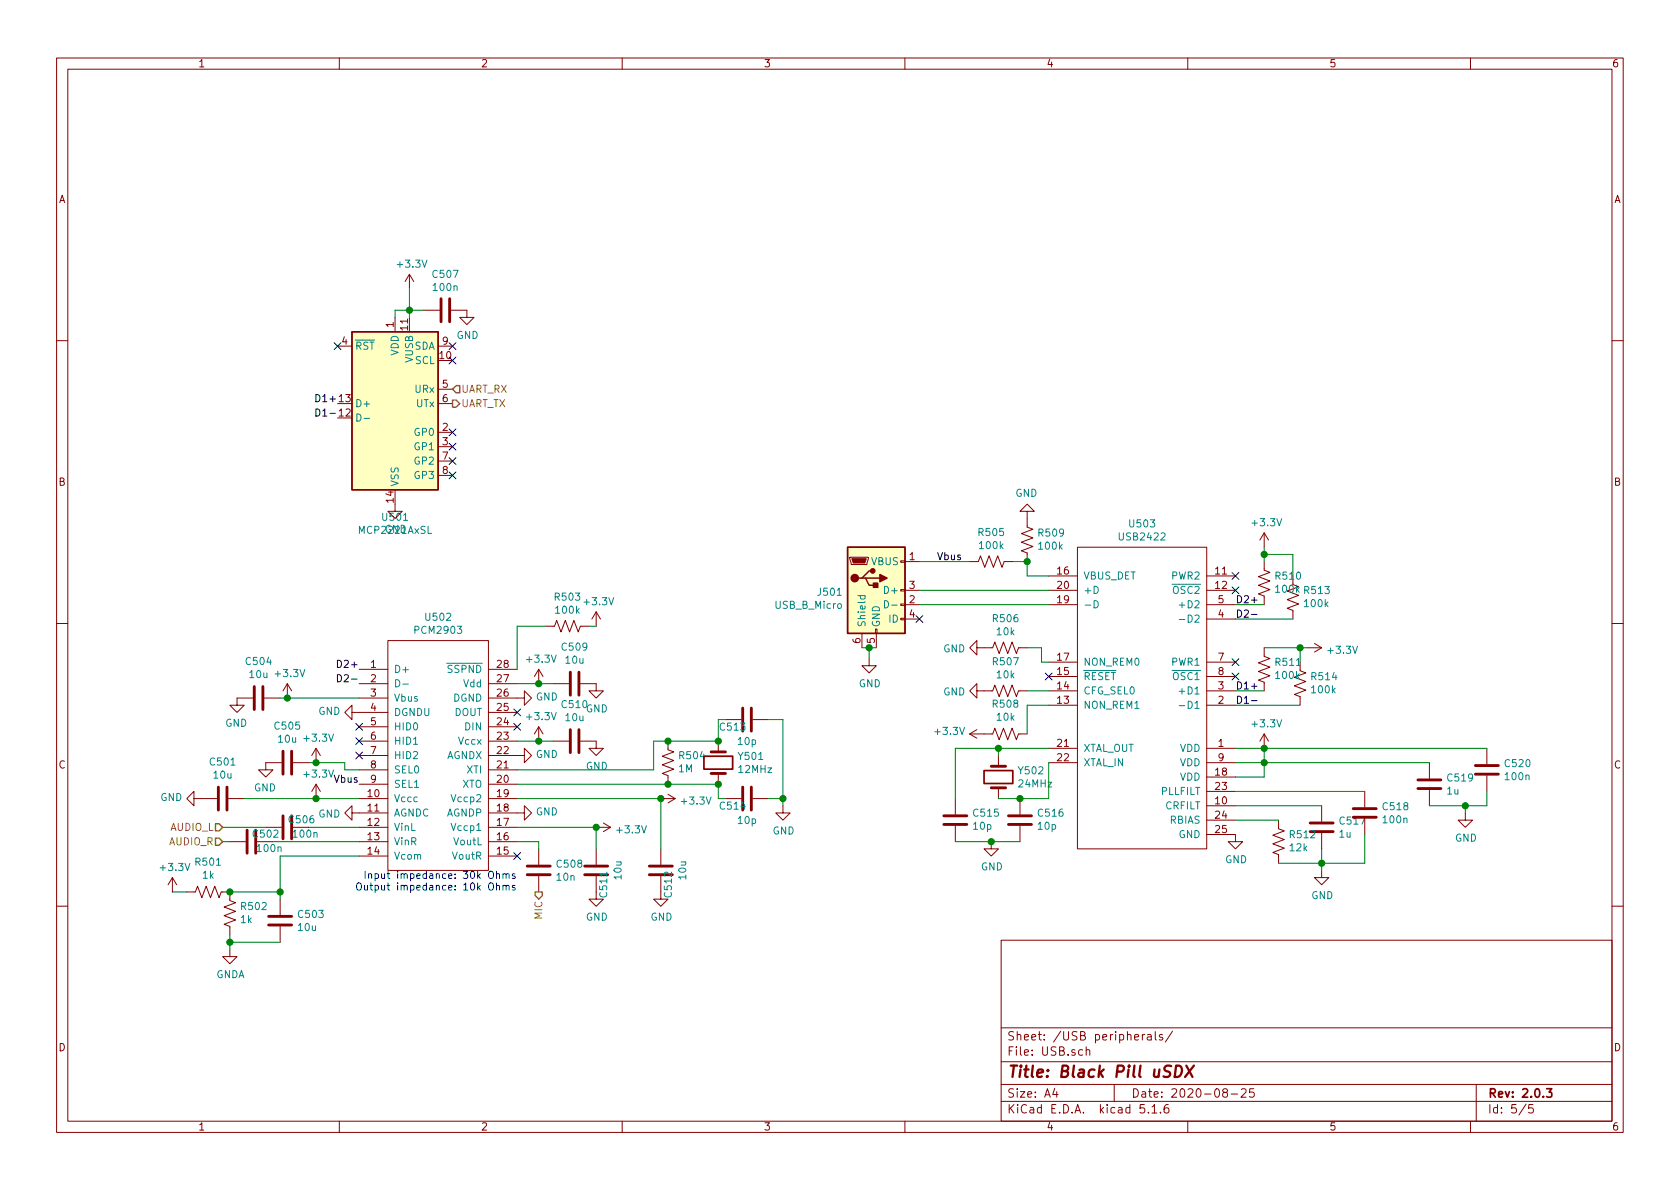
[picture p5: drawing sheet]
EESchema Schematic File Version 4
EELAYER 30 0
EELAYER END
$Descr A4 11693 8268
encoding utf-8
Sheet 5 5
Title "Black Pill uSDX"
Date "2020-08-25"
Rev "2.0.3"
Comp ""
Comment1 ""
Comment2 ""
Comment3 ""
Comment4 ""
$EndDescr
Text HLabel 3150 2700 2    50   Input ~ 0
UART_RX
Text HLabel 3150 2800 2    50   Output ~ 0
UART_TX
Text HLabel 1550 5750 0    50   Input ~ 0
AUDIO_L
Text HLabel 1550 5850 0    50   Input ~ 0
AUDIO_R
Text HLabel 3750 6200 3    50   Output ~ 0
MIC
$Comp
L Device:C C519
U 1 1
P 9950 5450
F 0 "C519" H 10065 5496 50  0000 L CNN
F 1 "1u" H 10065 5405 50  0000 L CNN
F 2 "Capacitors_SMD:C_0805" H 9988 5300 50  0001 C CNN
F 3 "~" H 9950 5450 50  0001 C CNN
	1    9950 5450
	1    0    0    -1  
$EndComp
$Comp
L Device:C C520
U 1 1
P 10350 5350
F 0 "C520" H 10465 5396 50  0000 L CNN
F 1 "100n" H 10465 5305 50  0000 L CNN
F 2 "Capacitors_SMD:C_0805" H 10388 5200 50  0001 C CNN
F 3 "~" H 10350 5350 50  0001 C CNN
	1    10350 5350
	1    0    0    -1  
$EndComp
$Comp
L power:GND #PWR0538
U 1 1
P 10200 5650
F 0 "#PWR0538" H 10200 5400 50  0001 C CNN
F 1 "GND" H 10205 5477 50  0000 C CNN
F 2 "" H 10200 5650 50  0001 C CNN
F 3 "" H 10200 5650 50  0001 C CNN
	1    10200 5650
	1    0    0    -1  
$EndComp
Wire Wire Line
	9950 5600 10200 5600
Wire Wire Line
	10350 5600 10350 5500
Wire Wire Line
	10200 5650 10200 5600
Connection ~ 10200 5600
Wire Wire Line
	10200 5600 10350 5600
$Comp
L power:GND #PWR0527
U 1 1
P 6050 4575
F 0 "#PWR0527" H 6050 4325 50  0001 C CNN
F 1 "GND" H 6055 4402 50  0000 C CNN
F 2 "" H 6050 4575 50  0001 C CNN
F 3 "" H 6050 4575 50  0001 C CNN
	1    6050 4575
	1    0    0    -1  
$EndComp
$Comp
L uSDX:USB2422 U503
U 1 1
P 8000 3800
F 0 "U503" H 7950 3965 50  0000 C CNN
F 1 "USB2422" H 7950 3874 50  0000 C CNN
F 2 "Housings_DFN_QFN:QFN-24-1EP_4x4mm_Pitch0.5mm" H 8000 3800 50  0001 C CNN
F 3 "" H 8000 3800 50  0001 C CNN
	1    8000 3800
	1    0    0    -1  
$EndComp
$Comp
L Device:R_US R508
U 1 1
P 7000 5100
F 0 "R508" V 7205 5100 50  0000 C CNN
F 1 "10k" V 7114 5100 50  0000 C CNN
F 2 "Resistors_SMD:R_0805" V 7040 5090 50  0001 C CNN
F 3 "~" H 7000 5100 50  0001 C CNN
	1    7000 5100
	0    -1   -1   0   
$EndComp
$Comp
L Device:R_US R506
U 1 1
P 7000 4500
F 0 "R506" V 6795 4500 50  0000 C CNN
F 1 "10k" V 6886 4500 50  0000 C CNN
F 2 "Resistors_SMD:R_0805" V 7040 4490 50  0001 C CNN
F 3 "~" H 7000 4500 50  0001 C CNN
	1    7000 4500
	0    1    1    0   
$EndComp
$Comp
L Device:R_US R507
U 1 1
P 7000 4800
F 0 "R507" V 6795 4800 50  0000 C CNN
F 1 "10k" V 6886 4800 50  0000 C CNN
F 2 "Resistors_SMD:R_0805" V 7040 4790 50  0001 C CNN
F 3 "~" H 7000 4800 50  0001 C CNN
	1    7000 4800
	0    1    1    0   
$EndComp
Wire Wire Line
	7150 4500 7250 4500
Wire Wire Line
	7250 4500 7250 4600
Wire Wire Line
	7250 4600 7300 4600
Wire Wire Line
	7300 4800 7150 4800
Wire Wire Line
	7150 5100 7150 4900
Wire Wire Line
	7150 4900 7300 4900
$Comp
L power:GND #PWR0529
U 1 1
P 6850 4800
F 0 "#PWR0529" H 6850 4550 50  0001 C CNN
F 1 "GND" V 6855 4672 50  0000 R CNN
F 2 "" H 6850 4800 50  0001 C CNN
F 3 "" H 6850 4800 50  0001 C CNN
	1    6850 4800
	0    1    1    0   
$EndComp
$Comp
L power:GND #PWR0528
U 1 1
P 6850 4500
F 0 "#PWR0528" H 6850 4250 50  0001 C CNN
F 1 "GND" V 6855 4372 50  0000 R CNN
F 2 "" H 6850 4500 50  0001 C CNN
F 3 "" H 6850 4500 50  0001 C CNN
	1    6850 4500
	0    1    1    0   
$EndComp
$Comp
L Device:R_US R505
U 1 1
P 6900 3900
F 0 "R505" V 6695 3900 50  0000 C CNN
F 1 "100k" V 6786 3900 50  0000 C CNN
F 2 "Resistors_SMD:R_0805" V 6940 3890 50  0001 C CNN
F 3 "~" H 6900 3900 50  0001 C CNN
	1    6900 3900
	0    1    1    0   
$EndComp
$Comp
L Device:R_US R509
U 1 1
P 7150 3750
F 0 "R509" H 7082 3704 50  0000 R CNN
F 1 "100k" H 7082 3795 50  0000 R CNN
F 2 "Resistors_SMD:R_0805" V 7190 3740 50  0001 C CNN
F 3 "~" H 7150 3750 50  0001 C CNN
	1    7150 3750
	-1   0    0    1   
$EndComp
Wire Wire Line
	7150 3900 7150 4000
Wire Wire Line
	7150 4000 7300 4000
Connection ~ 7150 3900
$Comp
L power:GND #PWR0532
U 1 1
P 7150 3600
F 0 "#PWR0532" H 7150 3350 50  0001 C CNN
F 1 "GND" H 7155 3427 50  0000 C CNN
F 2 "" H 7150 3600 50  0001 C CNN
F 3 "" H 7150 3600 50  0001 C CNN
	1    7150 3600
	-1   0    0    1   
$EndComp
$Comp
L Device:Crystal Y502
U 1 1
P 6950 5400
F 0 "Y502" V 6904 5531 50  0000 L CNN
F 1 "24MHz" V 6995 5531 50  0000 L CNN
F 2 "Crystals:Crystal_SMD_Abracon_ABM3-2pin_5.0x3.2mm" H 6950 5400 50  0001 C CNN
F 3 "~" H 6950 5400 50  0001 C CNN
	1    6950 5400
	0    1    1    0   
$EndComp
Wire Wire Line
	7300 5200 6950 5200
Wire Wire Line
	6950 5200 6950 5250
Wire Wire Line
	7300 5300 7300 5550
Wire Wire Line
	7300 5550 7100 5550
$Comp
L Device:C C516
U 1 1
P 7100 5700
F 0 "C516" H 6985 5654 50  0000 R CNN
F 1 "10p" H 6985 5745 50  0000 R CNN
F 2 "Capacitors_SMD:C_0805" H 7138 5550 50  0001 C CNN
F 3 "~" H 7100 5700 50  0001 C CNN
	1    7100 5700
	-1   0    0    1   
$EndComp
Connection ~ 7100 5550
Wire Wire Line
	7100 5550 6950 5550
$Comp
L Device:C C515
U 1 1
P 6650 5700
F 0 "C515" H 6535 5654 50  0000 R CNN
F 1 "10p" H 6535 5745 50  0000 R CNN
F 2 "Capacitors_SMD:C_0805" H 6688 5550 50  0001 C CNN
F 3 "~" H 6650 5700 50  0001 C CNN
	1    6650 5700
	-1   0    0    1   
$EndComp
Wire Wire Line
	6650 5550 6650 5200
Wire Wire Line
	6650 5200 6950 5200
Connection ~ 6950 5200
$Comp
L power:GND #PWR0531
U 1 1
P 6900 5850
F 0 "#PWR0531" H 6900 5600 50  0001 C CNN
F 1 "GND" H 6905 5677 50  0000 C CNN
F 2 "" H 6900 5850 50  0001 C CNN
F 3 "" H 6900 5850 50  0001 C CNN
	1    6900 5850
	1    0    0    -1  
$EndComp
Wire Wire Line
	6650 5850 6900 5850
Connection ~ 6900 5850
Wire Wire Line
	6900 5850 7100 5850
$Comp
L Device:R_US R510
U 1 1
P 8800 4050
F 0 "R510" H 8732 4004 50  0000 R CNN
F 1 "100k" H 8732 4095 50  0000 R CNN
F 2 "Resistors_SMD:R_0805" V 8840 4040 50  0001 C CNN
F 3 "~" H 8800 4050 50  0001 C CNN
	1    8800 4050
	-1   0    0    1   
$EndComp
$Comp
L power:GND #PWR0533
U 1 1
P 8600 5800
F 0 "#PWR0533" H 8600 5550 50  0001 C CNN
F 1 "GND" H 8605 5627 50  0000 C CNN
F 2 "" H 8600 5800 50  0001 C CNN
F 3 "" H 8600 5800 50  0001 C CNN
	1    8600 5800
	1    0    0    -1  
$EndComp
$Comp
L Device:C C517
U 1 1
P 9200 5750
F 0 "C517" H 9315 5796 50  0000 L CNN
F 1 "1u" H 9315 5705 50  0000 L CNN
F 2 "Capacitors_SMD:C_0805" H 9238 5600 50  0001 C CNN
F 3 "~" H 9200 5750 50  0001 C CNN
	1    9200 5750
	1    0    0    -1  
$EndComp
Wire Wire Line
	8600 5200 8800 5200
Wire Wire Line
	9950 5300 8800 5300
Wire Wire Line
	8800 5400 8600 5400
Wire Wire Line
	8800 5400 8800 5300
Connection ~ 8800 5300
Wire Wire Line
	8800 5300 8600 5300
Wire Wire Line
	8800 5300 8800 5200
Connection ~ 8800 5200
Wire Wire Line
	8800 5200 10350 5200
$Comp
L Device:R_US R512
U 1 1
P 8900 5850
F 0 "R512" H 8832 5804 50  0000 R CNN
F 1 "12k" H 8832 5895 50  0000 R CNN
F 2 "Resistors_SMD:R_0805" V 8940 5840 50  0001 C CNN
F 3 "~" H 8900 5850 50  0001 C CNN
	1    8900 5850
	-1   0    0    1   
$EndComp
Wire Wire Line
	8600 5600 9200 5600
Wire Wire Line
	8900 5700 8600 5700
$Comp
L power:GND #PWR0537
U 1 1
P 9200 6050
F 0 "#PWR0537" H 9200 5800 50  0001 C CNN
F 1 "GND" H 9205 5877 50  0000 C CNN
F 2 "" H 9200 6050 50  0001 C CNN
F 3 "" H 9200 6050 50  0001 C CNN
	1    9200 6050
	1    0    0    -1  
$EndComp
Wire Wire Line
	8900 6000 9200 6000
Wire Wire Line
	9200 6050 9200 6000
Connection ~ 9200 6000
Wire Wire Line
	9200 6000 9200 5900
$Comp
L Device:R_US R511
U 1 1
P 8800 4650
F 0 "R511" H 8732 4604 50  0000 R CNN
F 1 "100k" H 8732 4695 50  0000 R CNN
F 2 "Resistors_SMD:R_0805" V 8840 4640 50  0001 C CNN
F 3 "~" H 8800 4650 50  0001 C CNN
	1    8800 4650
	-1   0    0    1   
$EndComp
$Comp
L Device:R_US R514
U 1 1
P 9050 4750
F 0 "R514" H 8982 4704 50  0000 R CNN
F 1 "100k" H 8982 4795 50  0000 R CNN
F 2 "Resistors_SMD:R_0805" V 9090 4740 50  0001 C CNN
F 3 "~" H 9050 4750 50  0001 C CNN
	1    9050 4750
	-1   0    0    1   
$EndComp
Wire Wire Line
	8800 4500 9050 4500
Wire Wire Line
	9050 4600 9050 4500
Connection ~ 9050 4500
Wire Wire Line
	9050 4500 9100 4500
Wire Wire Line
	9050 4900 8600 4900
Wire Wire Line
	8800 4800 8600 4800
Wire Wire Line
	8600 4200 8800 4200
Wire Wire Line
	8800 3800 8800 3850
Wire Wire Line
	8800 3850 9000 3850
Wire Wire Line
	9000 3850 9000 4000
Connection ~ 8800 3850
Wire Wire Line
	8800 3850 8800 3900
Text Label 8600 4800 0    50   ~ 0
D1+
Text Label 8600 4900 0    50   ~ 0
D1-
Text Label 8600 4200 0    50   ~ 0
D2+
Text Label 8600 4300 0    50   ~ 0
D2-
Wire Wire Line
	9200 6000 9500 6000
Wire Wire Line
	9500 6000 9500 5800
Wire Wire Line
	8600 5500 9500 5500
$Comp
L Device:C C518
U 1 1
P 9500 5650
F 0 "C518" H 9615 5696 50  0000 L CNN
F 1 "100n" H 9615 5605 50  0000 L CNN
F 2 "Capacitors_SMD:C_0805" H 9538 5500 50  0001 C CNN
F 3 "~" H 9500 5650 50  0001 C CNN
	1    9500 5650
	1    0    0    -1  
$EndComp
$Comp
L Interface_USB:MCP2221AxSL U501
U 1 1
P 2750 2900
F 0 "U501" H 2750 2211 50  0000 C CNN
F 1 "MCP2221AxSL" H 2750 2120 50  0000 C CNN
F 2 "Housings_SOIC:SOIC-14_3.9x8.7mm_Pitch1.27mm" H 2750 3900 50  0001 C CNN
F 3 "http://ww1.microchip.com/downloads/en/DeviceDoc/20005565B.pdf" H 2750 3600 50  0001 C CNN
	1    2750 2900
	1    0    0    -1  
$EndComp
Text Label 2350 2800 2    50   ~ 0
D1+
Text Label 2350 2900 2    50   ~ 0
D1-
$Comp
L Device:C C507
U 1 1
P 3100 2150
F 0 "C507" V 2848 2150 50  0000 C CNN
F 1 "100n" V 2939 2150 50  0000 C CNN
F 2 "Capacitors_SMD:C_0805" H 3138 2000 50  0001 C CNN
F 3 "~" H 3100 2150 50  0001 C CNN
	1    3100 2150
	0    1    1    0   
$EndComp
$Comp
L power:GND #PWR0511
U 1 1
P 2750 3500
F 0 "#PWR0511" H 2750 3250 50  0001 C CNN
F 1 "GND" H 2755 3327 50  0000 C CNN
F 2 "" H 2750 3500 50  0001 C CNN
F 3 "" H 2750 3500 50  0001 C CNN
	1    2750 3500
	1    0    0    -1  
$EndComp
$Comp
L power:GND #PWR0513
U 1 1
P 3250 2150
F 0 "#PWR0513" H 3250 1900 50  0001 C CNN
F 1 "GND" H 3255 1977 50  0000 C CNN
F 2 "" H 3250 2150 50  0001 C CNN
F 3 "" H 3250 2150 50  0001 C CNN
	1    3250 2150
	1    0    0    -1  
$EndComp
Wire Wire Line
	2950 2150 2850 2150
Wire Wire Line
	2750 2150 2750 2200
Wire Wire Line
	2850 2200 2850 2150
Connection ~ 2850 2150
Wire Wire Line
	2850 2150 2750 2150
Wire Wire Line
	2850 2000 2850 2150
$Comp
L uSDX:PCM2903 U502
U 1 1
P 3000 4450
F 0 "U502" H 3050 4615 50  0000 C CNN
F 1 "PCM2903" H 3050 4524 50  0000 C CNN
F 2 "Housings_SSOP:TSSOP-28_4.4x9.7mm_Pitch0.65mm" H 3000 4450 50  0001 C CNN
F 3 "" H 3000 4450 50  0001 C CNN
	1    3000 4450
	1    0    0    -1  
$EndComp
$Comp
L Device:C C508
U 1 1
P 3750 6050
F 0 "C508" H 3865 6096 50  0000 L CNN
F 1 "10n" H 3865 6005 50  0000 L CNN
F 2 "Capacitors_SMD:C_0805" H 3788 5900 50  0001 C CNN
F 3 "~" H 3750 6050 50  0001 C CNN
	1    3750 6050
	1    0    0    -1  
$EndComp
$Comp
L power:GNDA #PWR0503
U 1 1
P 1600 6600
F 0 "#PWR0503" H 1600 6350 50  0001 C CNN
F 1 "GNDA" H 1605 6427 50  0000 C CNN
F 2 "" H 1600 6600 50  0001 C CNN
F 3 "" H 1600 6600 50  0001 C CNN
	1    1600 6600
	1    0    0    -1  
$EndComp
$Comp
L power:GND #PWR0510
U 1 1
P 2500 5650
F 0 "#PWR0510" H 2500 5400 50  0001 C CNN
F 1 "GND" V 2505 5522 50  0000 R CNN
F 2 "" H 2500 5650 50  0001 C CNN
F 3 "" H 2500 5650 50  0001 C CNN
	1    2500 5650
	0    1    1    0   
$EndComp
$Comp
L power:GND #PWR0516
U 1 1
P 3600 5650
F 0 "#PWR0516" H 3600 5400 50  0001 C CNN
F 1 "GND" V 3605 5522 50  0000 R CNN
F 2 "" H 3600 5650 50  0001 C CNN
F 3 "" H 3600 5650 50  0001 C CNN
	1    3600 5650
	0    -1   -1   0   
$EndComp
Text Label 2500 4750 2    50   ~ 0
D2-
Wire Wire Line
	7050 3900 7150 3900
Text Label 6700 3900 2    50   ~ 0
Vbus
Text Label 2500 5450 2    50   ~ 0
Vbus
$Comp
L Device:R_US R501
U 1 1
P 1450 6200
F 0 "R501" V 1655 6200 50  0000 C CNN
F 1 "1k" V 1564 6200 50  0000 C CNN
F 2 "Resistors_SMD:R_0805" V 1490 6190 50  0001 C CNN
F 3 "~" H 1450 6200 50  0001 C CNN
	1    1450 6200
	0    -1   -1   0   
$EndComp
$Comp
L Device:R_US R502
U 1 1
P 1600 6350
F 0 "R502" H 1532 6304 50  0000 R CNN
F 1 "1k" H 1532 6395 50  0000 R CNN
F 2 "Resistors_SMD:R_0805" V 1640 6340 50  0001 C CNN
F 3 "~" H 1600 6350 50  0001 C CNN
	1    1600 6350
	-1   0    0    1   
$EndComp
$Comp
L Device:C C503
U 1 1
P 1950 6400
F 0 "C503" H 2065 6446 50  0000 L CNN
F 1 "10u" H 2065 6355 50  0000 L CNN
F 2 "Capacitors_SMD:C_0805" H 1988 6250 50  0001 C CNN
F 3 "~" H 1950 6400 50  0001 C CNN
	1    1950 6400
	1    0    0    -1  
$EndComp
Wire Wire Line
	1600 6200 1950 6200
Connection ~ 1600 6200
Wire Wire Line
	1950 6250 1950 6200
Wire Wire Line
	1950 6550 1600 6550
Wire Wire Line
	1600 6550 1600 6600
Wire Wire Line
	1600 6500 1600 6550
Connection ~ 1600 6550
$Comp
L Device:C C506
U 1 1
P 2000 5750
F 0 "C506" V 2050 5650 50  0000 C CNN
F 1 "100n" V 1950 5625 50  0000 C CNN
F 2 "Capacitors_SMD:C_0805" H 2038 5600 50  0001 C CNN
F 3 "~" H 2000 5750 50  0001 C CNN
	1    2000 5750
	0    -1   -1   0   
$EndComp
$Comp
L Device:C C502
U 1 1
P 1750 5850
F 0 "C502" V 1800 5750 50  0000 C CNN
F 1 "100n" V 1700 5725 50  0000 C CNN
F 2 "Capacitors_SMD:C_0805" H 1788 5700 50  0001 C CNN
F 3 "~" H 1750 5850 50  0001 C CNN
	1    1750 5850
	0    -1   -1   0   
$EndComp
Wire Wire Line
	2150 5750 2500 5750
Wire Wire Line
	1550 5850 1600 5850
Wire Wire Line
	1550 5750 1850 5750
Connection ~ 1950 6200
Wire Wire Line
	1200 6200 1300 6200
Wire Wire Line
	1950 5950 1950 6200
$Comp
L Device:C C510
U 1 1
P 4000 5150
F 0 "C510" V 4252 5150 50  0000 C CNN
F 1 "10u" V 4161 5150 50  0000 C CNN
F 2 "Capacitors_SMD:C_0805" H 4038 5000 50  0001 C CNN
F 3 "~" H 4000 5150 50  0001 C CNN
	1    4000 5150
	0    -1   -1   0   
$EndComp
$Comp
L power:GND #PWR0515
U 1 1
P 3600 5250
F 0 "#PWR0515" H 3600 5000 50  0001 C CNN
F 1 "GND" V 3605 5122 50  0000 R CNN
F 2 "" H 3600 5250 50  0001 C CNN
F 3 "" H 3600 5250 50  0001 C CNN
	1    3600 5250
	0    -1   -1   0   
$EndComp
$Comp
L power:GND #PWR0521
U 1 1
P 4150 5150
F 0 "#PWR0521" H 4150 4900 50  0001 C CNN
F 1 "GND" H 4155 4977 50  0000 C CNN
F 2 "" H 4150 5150 50  0001 C CNN
F 3 "" H 4150 5150 50  0001 C CNN
	1    4150 5150
	1    0    0    -1  
$EndComp
$Comp
L Device:C C509
U 1 1
P 4000 4750
F 0 "C509" V 4252 4750 50  0000 C CNN
F 1 "10u" V 4161 4750 50  0000 C CNN
F 2 "Capacitors_SMD:C_0805" H 4038 4600 50  0001 C CNN
F 3 "~" H 4000 4750 50  0001 C CNN
	1    4000 4750
	0    -1   -1   0   
$EndComp
$Comp
L power:GND #PWR0514
U 1 1
P 3600 4850
F 0 "#PWR0514" H 3600 4600 50  0001 C CNN
F 1 "GND" V 3605 4722 50  0000 R CNN
F 2 "" H 3600 4850 50  0001 C CNN
F 3 "" H 3600 4850 50  0001 C CNN
	1    3600 4850
	0    -1   -1   0   
$EndComp
$Comp
L power:GND #PWR0520
U 1 1
P 4150 4750
F 0 "#PWR0520" H 4150 4500 50  0001 C CNN
F 1 "GND" H 4155 4577 50  0000 C CNN
F 2 "" H 4150 4750 50  0001 C CNN
F 3 "" H 4150 4750 50  0001 C CNN
	1    4150 4750
	1    0    0    -1  
$EndComp
$Comp
L Device:C C511
U 1 1
P 4150 6050
F 0 "C511" V 4200 5950 50  0000 C CNN
F 1 "10u" V 4300 6050 50  0000 C CNN
F 2 "Capacitors_SMD:C_0805" H 4188 5900 50  0001 C CNN
F 3 "~" H 4150 6050 50  0001 C CNN
	1    4150 6050
	1    0    0    -1  
$EndComp
$Comp
L power:GND #PWR0523
U 1 1
P 4150 6200
F 0 "#PWR0523" H 4150 5950 50  0001 C CNN
F 1 "GND" H 4155 6027 50  0000 C CNN
F 2 "" H 4150 6200 50  0001 C CNN
F 3 "" H 4150 6200 50  0001 C CNN
	1    4150 6200
	1    0    0    -1  
$EndComp
$Comp
L Device:C C504
U 1 1
P 1800 4850
F 0 "C504" V 2052 4850 50  0000 C CNN
F 1 "10u" V 1961 4850 50  0000 C CNN
F 2 "Capacitors_SMD:C_0805" H 1838 4700 50  0001 C CNN
F 3 "~" H 1800 4850 50  0001 C CNN
	1    1800 4850
	0    1    -1   0   
$EndComp
$Comp
L power:GND #PWR0509
U 1 1
P 2500 4950
F 0 "#PWR0509" H 2500 4700 50  0001 C CNN
F 1 "GND" V 2505 4822 50  0000 R CNN
F 2 "" H 2500 4950 50  0001 C CNN
F 3 "" H 2500 4950 50  0001 C CNN
	1    2500 4950
	0    1    -1   0   
$EndComp
$Comp
L power:GND #PWR0504
U 1 1
P 1650 4850
F 0 "#PWR0504" H 1650 4600 50  0001 C CNN
F 1 "GND" H 1655 4677 50  0000 C CNN
F 2 "" H 1650 4850 50  0001 C CNN
F 3 "" H 1650 4850 50  0001 C CNN
	1    1650 4850
	-1   0    0    -1  
$EndComp
$Comp
L power:GND #PWR0502
U 1 1
P 1400 5550
F 0 "#PWR0502" H 1400 5300 50  0001 C CNN
F 1 "GND" V 1405 5422 50  0000 R CNN
F 2 "" H 1400 5550 50  0001 C CNN
F 3 "" H 1400 5550 50  0001 C CNN
	1    1400 5550
	0    1    -1   0   
$EndComp
$Comp
L Device:C C505
U 1 1
P 2000 5300
F 0 "C505" V 2252 5300 50  0000 C CNN
F 1 "10u" V 2161 5300 50  0000 C CNN
F 2 "Capacitors_SMD:C_0805" H 2038 5150 50  0001 C CNN
F 3 "~" H 2000 5300 50  0001 C CNN
	1    2000 5300
	0    1    -1   0   
$EndComp
$Comp
L power:GND #PWR0505
U 1 1
P 1850 5300
F 0 "#PWR0505" H 1850 5050 50  0001 C CNN
F 1 "GND" H 1855 5127 50  0000 C CNN
F 2 "" H 1850 5300 50  0001 C CNN
F 3 "" H 1850 5300 50  0001 C CNN
	1    1850 5300
	-1   0    0    -1  
$EndComp
Wire Wire Line
	2400 5300 2400 5350
Wire Wire Line
	2400 5350 2500 5350
$Comp
L Device:C C501
U 1 1
P 1550 5550
F 0 "C501" V 1802 5550 50  0000 C CNN
F 1 "10u" V 1711 5550 50  0000 C CNN
F 2 "Capacitors_SMD:C_0805" H 1588 5400 50  0001 C CNN
F 3 "~" H 1550 5550 50  0001 C CNN
	1    1550 5550
	0    1    -1   0   
$EndComp
$Comp
L Connector:USB_B_Micro J501
U 1 1
P 6100 4100
F 0 "J501" H 5870 4089 50  0000 R CNN
F 1 "USB_B_Micro" H 5870 3998 50  0000 R CNN
F 2 "Connectors:USB_Micro-B" H 6250 4050 50  0001 C CNN
F 3 "~" H 6250 4050 50  0001 C CNN
	1    6100 4100
	1    0    0    -1  
$EndComp
Wire Wire Line
	3600 5750 4150 5750
$Comp
L Device:C C512
U 1 1
P 4600 6050
F 0 "C512" V 4650 5950 50  0000 C CNN
F 1 "10u" V 4750 6050 50  0000 C CNN
F 2 "Capacitors_SMD:C_0805" H 4638 5900 50  0001 C CNN
F 3 "~" H 4600 6050 50  0001 C CNN
	1    4600 6050
	1    0    0    -1  
$EndComp
$Comp
L power:GND #PWR0525
U 1 1
P 4600 6200
F 0 "#PWR0525" H 4600 5950 50  0001 C CNN
F 1 "GND" H 4605 6027 50  0000 C CNN
F 2 "" H 4600 6200 50  0001 C CNN
F 3 "" H 4600 6200 50  0001 C CNN
	1    4600 6200
	1    0    0    -1  
$EndComp
Wire Wire Line
	3600 5550 4600 5550
Wire Wire Line
	4150 5750 4150 5900
Wire Wire Line
	4600 5550 4600 5900
Wire Wire Line
	3750 5850 3750 5900
$Comp
L Device:Crystal Y501
U 1 1
P 5000 5300
F 0 "Y501" V 4954 5431 50  0000 L CNN
F 1 "12MHz" V 5045 5431 50  0000 L CNN
F 2 "Crystals:Crystal_SMD_Abracon_ABM3-2pin_5.0x3.2mm" H 5000 5300 50  0001 C CNN
F 3 "~" H 5000 5300 50  0001 C CNN
	1    5000 5300
	0    1    1    0   
$EndComp
Wire Wire Line
	3600 5450 4650 5450
Wire Wire Line
	5000 5150 4650 5150
Wire Wire Line
	4550 5150 4550 5350
Wire Wire Line
	4550 5350 3600 5350
$Comp
L Device:R_US R504
U 1 1
P 4650 5300
F 0 "R504" H 4582 5254 50  0000 R CNN
F 1 "1M" H 4582 5345 50  0000 R CNN
F 2 "Resistors_SMD:R_0805" V 4690 5290 50  0001 C CNN
F 3 "~" H 4650 5300 50  0001 C CNN
	1    4650 5300
	-1   0    0    1   
$EndComp
Connection ~ 4650 5450
Wire Wire Line
	4650 5450 5000 5450
Connection ~ 4650 5150
Wire Wire Line
	4650 5150 4550 5150
$Comp
L Device:C C514
U 1 1
P 5200 5550
F 0 "C514" V 5250 5450 50  0000 C CNN
F 1 "10p" V 5350 5550 50  0000 C CNN
F 2 "Capacitors_SMD:C_0805" H 5238 5400 50  0001 C CNN
F 3 "~" H 5200 5550 50  0001 C CNN
	1    5200 5550
	0    1    1    0   
$EndComp
$Comp
L Device:C C513
U 1 1
P 5200 5000
F 0 "C513" V 5250 4900 50  0000 C CNN
F 1 "10p" V 5350 5000 50  0000 C CNN
F 2 "Capacitors_SMD:C_0805" H 5238 4850 50  0001 C CNN
F 3 "~" H 5200 5000 50  0001 C CNN
	1    5200 5000
	0    1    1    0   
$EndComp
Wire Wire Line
	5050 5000 5000 5000
Wire Wire Line
	5000 5000 5000 5150
Connection ~ 5000 5150
Wire Wire Line
	5000 5450 5000 5550
Wire Wire Line
	5000 5550 5050 5550
Connection ~ 5000 5450
$Comp
L power:GND #PWR0526
U 1 1
P 5450 5600
F 0 "#PWR0526" H 5450 5350 50  0001 C CNN
F 1 "GND" H 5455 5427 50  0000 C CNN
F 2 "" H 5450 5600 50  0001 C CNN
F 3 "" H 5450 5600 50  0001 C CNN
	1    5450 5600
	1    0    0    -1  
$EndComp
Wire Wire Line
	5350 5000 5450 5000
Wire Wire Line
	5450 5000 5450 5550
Wire Wire Line
	5350 5550 5450 5550
Connection ~ 5450 5550
Wire Wire Line
	5450 5550 5450 5600
$Comp
L Device:R_US R503
U 1 1
P 3950 4350
F 0 "R503" V 3745 4350 50  0000 C CNN
F 1 "100k" V 3836 4350 50  0000 C CNN
F 2 "Resistors_SMD:R_0805" V 3990 4340 50  0001 C CNN
F 3 "~" H 3950 4350 50  0001 C CNN
	1    3950 4350
	0    1    1    0   
$EndComp
Wire Wire Line
	3800 4350 3600 4350
Wire Wire Line
	3600 4350 3600 4650
Wire Wire Line
	4100 4350 4150 4350
Text Notes 3600 6200 2    50   ~ 0
Input impedance: 30k Ohms\nOutput impedance: 10k Ohms
Wire Wire Line
	8600 4300 9000 4300
$Comp
L Device:R_US R513
U 1 1
P 9000 4150
F 0 "R513" H 8932 4104 50  0000 R CNN
F 1 "100k" H 8932 4195 50  0000 R CNN
F 2 "Resistors_SMD:R_0805" V 9040 4140 50  0001 C CNN
F 3 "~" H 9000 4150 50  0001 C CNN
	1    9000 4150
	-1   0    0    1   
$EndComp
Wire Wire Line
	3600 5850 3750 5850
Wire Wire Line
	6000 4500 6050 4500
Wire Wire Line
	6050 4500 6050 4575
Connection ~ 6050 4500
Wire Wire Line
	6050 4500 6100 4500
$Comp
L power:+3.3V #PWR0530
U 1 1
P 6850 5100
F 0 "#PWR0530" H 6850 4950 50  0001 C CNN
F 1 "+3.3V" V 6865 5228 50  0000 L CNN
F 2 "" H 6850 5100 50  0001 C CNN
F 3 "" H 6850 5100 50  0001 C CNN
	1    6850 5100
	0    -1   -1   0   
$EndComp
$Comp
L power:+3.3V #PWR0535
U 1 1
P 8800 5200
F 0 "#PWR0535" H 8800 5050 50  0001 C CNN
F 1 "+3.3V" H 8815 5373 50  0000 C CNN
F 2 "" H 8800 5200 50  0001 C CNN
F 3 "" H 8800 5200 50  0001 C CNN
	1    8800 5200
	1    0    0    -1  
$EndComp
$Comp
L power:+3.3V #PWR0536
U 1 1
P 9100 4500
F 0 "#PWR0536" H 9100 4350 50  0001 C CNN
F 1 "+3.3V" V 9115 4628 50  0000 L CNN
F 2 "" H 9100 4500 50  0001 C CNN
F 3 "" H 9100 4500 50  0001 C CNN
	1    9100 4500
	0    1    1    0   
$EndComp
$Comp
L power:+3.3V #PWR0534
U 1 1
P 8800 3800
F 0 "#PWR0534" H 8800 3650 50  0001 C CNN
F 1 "+3.3V" H 8815 3973 50  0000 C CNN
F 2 "" H 8800 3800 50  0001 C CNN
F 3 "" H 8800 3800 50  0001 C CNN
	1    8800 3800
	1    0    0    -1  
$EndComp
$Comp
L power:+3.3V #PWR0512
U 1 1
P 2850 2000
F 0 "#PWR0512" H 2850 1850 50  0001 C CNN
F 1 "+3.3V" H 2865 2173 50  0000 C CNN
F 2 "" H 2850 2000 50  0001 C CNN
F 3 "" H 2850 2000 50  0001 C CNN
	1    2850 2000
	1    0    0    -1  
$EndComp
$Comp
L power:+3.3V #PWR0517
U 1 1
P 3750 4750
F 0 "#PWR0517" H 3750 4600 50  0001 C CNN
F 1 "+3.3V" H 3765 4923 50  0000 C CNN
F 2 "" H 3750 4750 50  0001 C CNN
F 3 "" H 3750 4750 50  0001 C CNN
	1    3750 4750
	1    0    0    -1  
$EndComp
Wire Wire Line
	3600 4750 3750 4750
Wire Wire Line
	3600 5150 3750 5150
Connection ~ 3750 4750
Wire Wire Line
	3750 4750 3850 4750
$Comp
L power:+3.3V #PWR0518
U 1 1
P 3750 5150
F 0 "#PWR0518" H 3750 5000 50  0001 C CNN
F 1 "+3.3V" H 3765 5323 50  0000 C CNN
F 2 "" H 3750 5150 50  0001 C CNN
F 3 "" H 3750 5150 50  0001 C CNN
	1    3750 5150
	1    0    0    -1  
$EndComp
Connection ~ 3750 5150
Wire Wire Line
	3750 5150 3850 5150
$Comp
L power:+3.3V #PWR0501
U 1 1
P 1200 6200
F 0 "#PWR0501" H 1200 6050 50  0001 C CNN
F 1 "+3.3V" H 1215 6373 50  0000 C CNN
F 2 "" H 1200 6200 50  0001 C CNN
F 3 "" H 1200 6200 50  0001 C CNN
	1    1200 6200
	1    0    0    -1  
$EndComp
$Comp
L power:+3.3V #PWR0522
U 1 1
P 4150 5750
F 0 "#PWR0522" H 4150 5600 50  0001 C CNN
F 1 "+3.3V" V 4165 5878 50  0000 L CNN
F 2 "" H 4150 5750 50  0001 C CNN
F 3 "" H 4150 5750 50  0001 C CNN
	1    4150 5750
	0    1    1    0   
$EndComp
Connection ~ 4150 5750
Wire Wire Line
	1950 4850 2000 4850
Wire Wire Line
	2150 5300 2200 5300
$Comp
L power:+3.3V #PWR0506
U 1 1
P 2000 4850
F 0 "#PWR0506" H 2000 4700 50  0001 C CNN
F 1 "+3.3V" H 2015 5023 50  0000 C CNN
F 2 "" H 2000 4850 50  0001 C CNN
F 3 "" H 2000 4850 50  0001 C CNN
	1    2000 4850
	1    0    0    -1  
$EndComp
Connection ~ 2000 4850
$Comp
L power:+3.3V #PWR0507
U 1 1
P 2200 5300
F 0 "#PWR0507" H 2200 5150 50  0001 C CNN
F 1 "+3.3V" H 2215 5473 50  0000 C CNN
F 2 "" H 2200 5300 50  0001 C CNN
F 3 "" H 2200 5300 50  0001 C CNN
	1    2200 5300
	1    0    0    -1  
$EndComp
Connection ~ 2200 5300
Wire Wire Line
	2200 5300 2400 5300
Wire Wire Line
	1700 5550 2200 5550
$Comp
L power:+3.3V #PWR0508
U 1 1
P 2200 5550
F 0 "#PWR0508" H 2200 5400 50  0001 C CNN
F 1 "+3.3V" H 2215 5723 50  0000 C CNN
F 2 "" H 2200 5550 50  0001 C CNN
F 3 "" H 2200 5550 50  0001 C CNN
	1    2200 5550
	1    0    0    -1  
$EndComp
Connection ~ 2200 5550
Wire Wire Line
	2200 5550 2500 5550
$Comp
L power:+3.3V #PWR0524
U 1 1
P 4600 5550
F 0 "#PWR0524" H 4600 5400 50  0001 C CNN
F 1 "+3.3V" V 4615 5678 50  0000 L CNN
F 2 "" H 4600 5550 50  0001 C CNN
F 3 "" H 4600 5550 50  0001 C CNN
	1    4600 5550
	0    1    1    0   
$EndComp
Connection ~ 4600 5550
$Comp
L power:+3.3V #PWR0519
U 1 1
P 4150 4350
F 0 "#PWR0519" H 4150 4200 50  0001 C CNN
F 1 "+3.3V" H 4165 4523 50  0000 C CNN
F 2 "" H 4150 4350 50  0001 C CNN
F 3 "" H 4150 4350 50  0001 C CNN
	1    4150 4350
	1    0    0    -1  
$EndComp
NoConn ~ 6400 4300
NoConn ~ 8600 4000
NoConn ~ 8600 4100
NoConn ~ 8600 4600
NoConn ~ 8600 4700
NoConn ~ 2500 5050
NoConn ~ 2500 5150
NoConn ~ 2500 5250
NoConn ~ 3150 3000
NoConn ~ 3150 3100
NoConn ~ 3150 3200
NoConn ~ 3150 3300
NoConn ~ 3150 2500
NoConn ~ 3150 2400
NoConn ~ 2350 2400
NoConn ~ 3600 5950
NoConn ~ 3600 5050
NoConn ~ 3600 4950
NoConn ~ 7300 4700
Wire Wire Line
	6400 3900 6750 3900
Wire Wire Line
	6400 4100 7300 4100
Wire Wire Line
	6400 4200 7300 4200
Wire Wire Line
	1900 5850 2500 5850
Wire Wire Line
	1950 5950 2500 5950
Text Label 2500 4650 2    50   ~ 0
D2+
Wire Wire Line
	2000 4850 2500 4850
$EndSCHEMATC
